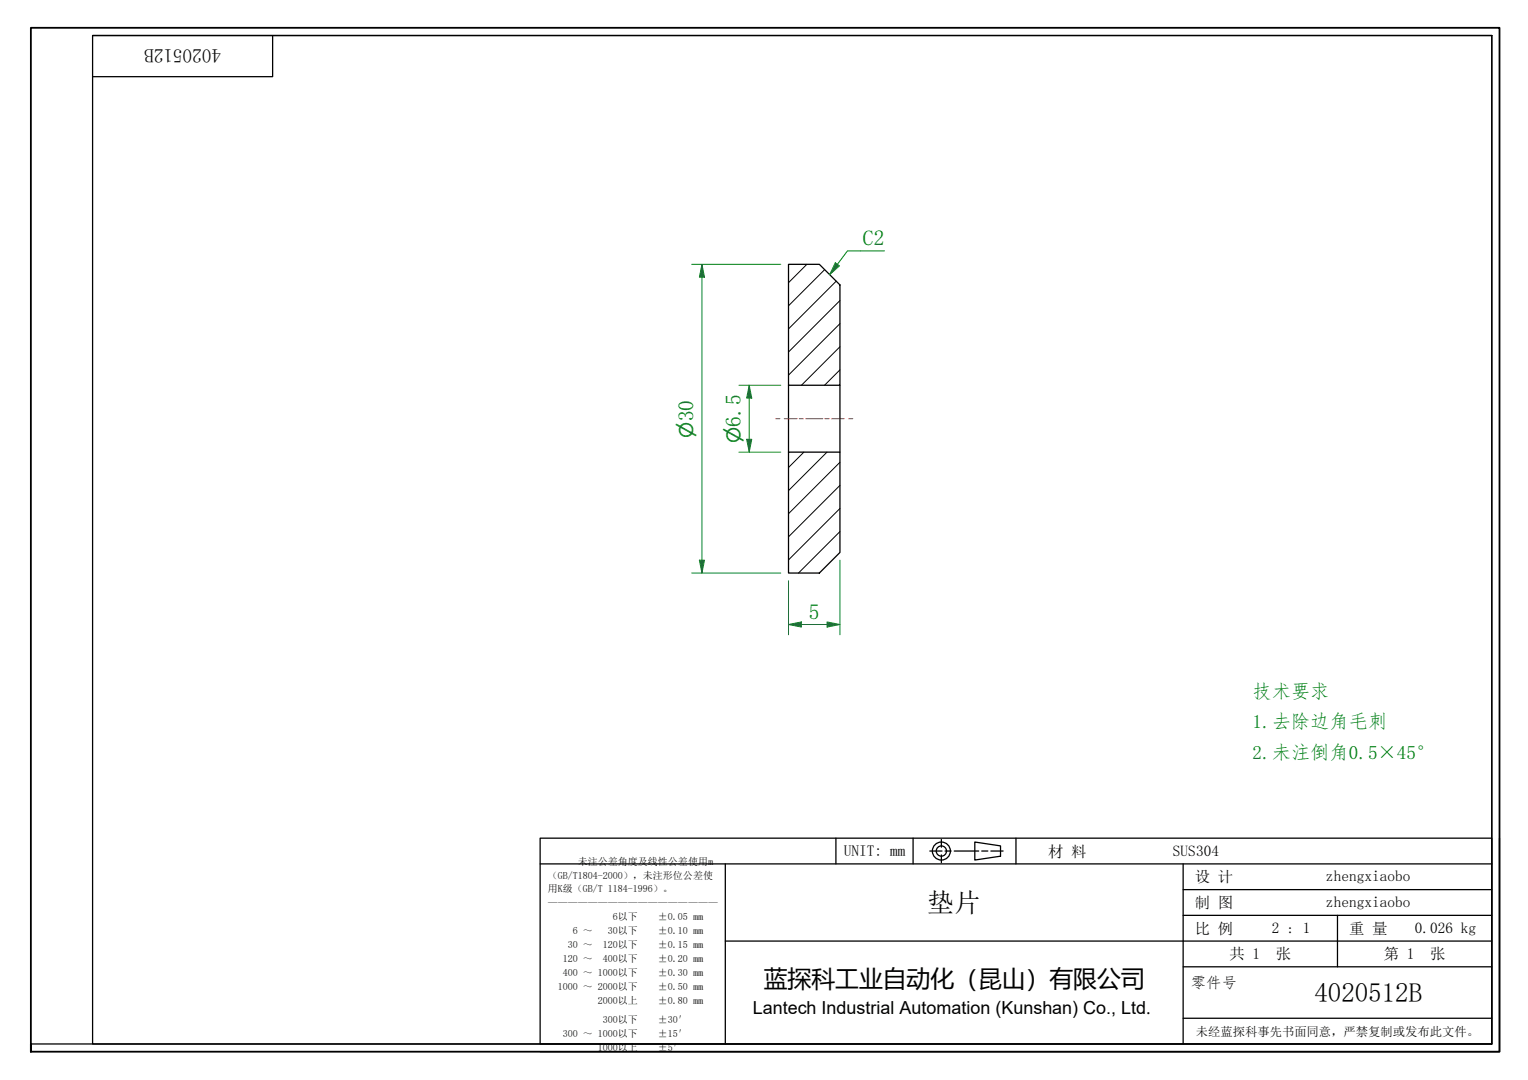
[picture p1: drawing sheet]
<svg xmlns="http://www.w3.org/2000/svg" width="297mm" height="210mm" viewBox="0 0 297 210" stroke-linecap="round" stroke-linejoin="round" font-family="sans-serif">
<g fill="none" stroke="#000" stroke-width=".19">
<path d="M156.9 51.4l-3.6 3.5M160.3 52.4l-7 7M162.6 54.6l-9.3 9.3M163.3 58.4l-10 10M163.3 71.9l-3 3M163.3 67.4l-7.5 7.5M163.3 62.9l-10 10M156.3 87.9l-3 3M160.8 87.9l-7.5 7.5M163.3 98.8l-10 10M163.3 94.3l-10 10M163.3 89.8l-10 10"/>
<path d="M163.3 103.3l-8.1 8.1"/>
</g>
<path d="M153.3 51.4h6l4 4v19.5h-10zM153.3 74.9v13M163.3 74.9v13M153.3 87.9h10v19.5l-4 4h-6z" fill="none" stroke="#000" stroke-width=".25"/>
<path d="M6 204.4v-1.5v1.5M6 202.9v-197.5h285.5v199h-285.5" fill="none" stroke="#000" stroke-width=".35"/>
<path d="M18 6.9h272v196h-272zM18 6.9h272M53 6.9v8h-35M290 6.9v196h-284" fill="none" stroke="#000" stroke-width=".25"/>
<g fill="none" stroke="#000" stroke-width=".25">
<path d="M105 162.9h185v40h-185zM105 167.9h185M141 167.9v35M162.5 162.9v5M177.5 162.9v5M180.8 165.4h2.3M183 163.2v1.5M183 166.2v1.5M183.7 165.4h1.2M185.5 165.4h4.8M189.5 163.7l5 .7v2l-5 .8zM190.8 165.4h1.2"/>
<path d="M192.6 165.4h2.4M197.5 162.9v5M230 167.9v35M230 177.9h60M230 172.9h60M260 177.9v10M291.5 162.9v41.5h-186.5M141 182.9h149M230 197.9h60M230 187.9h60"/>
<circle cx="183" cy="165.4" r="1.75"/>
<circle cx="183" cy="165.4" r="1"/>
</g>
<path d="M150.8 81.4h.8M152.5 81.4h2.5M155.4 81.4h.8M156.6 81.4h3.3M160.4 81.4h.8M161.6 81.4h2.5M164.9 81.4h.9" fill="none" stroke="#f00" stroke-width=".19"/>
<path d="M145.6 74.9v2.5" fill="none" stroke="#00803f" stroke-width=".19"/>
<path d="M145.6 74.9l.5 2.5h-1z" fill="#00803f"/>
<path d="M145.6 74.9l.5 2.5h-1zM145.6 85.4v2.5" fill="none" stroke="#00803f" stroke-width=".19"/>
<path d="M145.1 85.4h1l-.5 2.5z" fill="#00803f"/>
<path d="M143.6 74.9h8.2M145.6 77.4v8M143.6 87.9h8.2M145.1 85.4h1l-.5 2.5zM136.5 108.9v2.5" fill="none" stroke="#00803f" stroke-width=".19"/>
<path d="M136 108.9h1l-.5 2.5z" fill="#00803f"/>
<path d="M136.5 51.4v2.5M136 108.9h1l-.5 2.5z" fill="none" stroke="#00803f" stroke-width=".19"/>
<path d="M136.5 51.4l.5 2.5h-1z" fill="#00803f"/>
<path d="M134.5 51.4h17.3M136.5 51.4l.5 2.5h-1zM136.5 53.9v55M134.5 111.4h17.3M153.3 121.4h2.5" fill="none" stroke="#00803f" stroke-width=".19"/>
<path d="M153.3 121.4l2.5-.5v1z" fill="#00803f"/>
<path d="M153.3 121.4l2.5-.5v1zM160.8 121.4h2.5" fill="none" stroke="#00803f" stroke-width=".19"/>
<path d="M160.8 120.9l2.5 .5-2.5 .5z" fill="#00803f"/>
<path d="M153.3 112.9v10.5M163.3 108.9v14.5M155.8 121.4h5M160.8 120.9l2.5 .5-2.5 .5z" fill="none" stroke="#00803f" stroke-width=".19"/>
<path d="M162.8 51.4l-1.5 2" fill="none" stroke="#008000" stroke-width=".19"/>
<path d="M162.4 51.1l.8 .6-1.9 1.7z" fill="#008000"/>
<path d="M162.4 51.1l.8 .6-1.9 1.7zM171.9 48.8h-7.2l-1.9 2.6" fill="none" stroke="#008000" stroke-width=".19"/>
<g font-size="5.2">
<text x="180.3" y="177.3">垫片</text>
<text x="255.5" y="194.7">4020512B</text>
</g>
<text font-size="4.6" x="148.5" y="191.9">蓝探科工业自动化（昆山）有限公司</text>
<g font-size="4.2" fill="#008000">
<text x="167.7" y="47.6">C2</text>
<text x="134.8" y="81.9" transform="rotate(-90 134.8 81.9)">30</text>
<text x="143.9" y="83" transform="rotate(-90 143.9 83)">6.5</text>
<text x="157.2" y="120.3">5</text>
</g>
<text font-size="3.7" x="43" y="9.6" transform="rotate(180 43 9.6)">4020512B</text>
<g font-size="3.7" fill="#008000">
<text x="134.8" y="85" transform="rotate(-90 134.8 85)">⌀</text>
<text x="143.9" y="86.1" transform="rotate(-90 143.9 86.1)">⌀</text>
<text x="243.5" y="135.6">技术要求</text>
<text x="243.5" y="141.6">1.去除边角毛刺</text>
<text x="243.5" y="147.6">2.未注倒角0.5×45°</text>
</g>
<text font-size="3.5" x="146.3" y="197.1">Lantech Industrial Automation (Kunshan) Co., Ltd.</text>
<g font-size="3">
<text x="164" y="166.4">UNIT: mm</text>
<text x="203.8" y="166.5">材 料</text>
<text x="228" y="166.4">SUS304</text>
<text x="232.3" y="171.5">设 计</text>
<text x="257.8" y="171.2">zhengxiaobo</text>
<text x="232.3" y="176.5">制 图</text>
<text x="257.8" y="176.2">zhengxiaobo</text>
<text x="232.3" y="181.5">比 例</text>
<text x="247.3" y="181.4">2 : 1</text>
<text x="262.3" y="181.5">重 量</text>
<text x="275" y="181.2">0.026 kg</text>
<text x="231.5" y="192">零件号</text>
<text x="239" y="186.5">共 1</text>
<text x="248" y="186.5">张</text>
<text x="269" y="186.5">第 1</text>
<text x="278" y="186.5">张</text>
</g>
<text font-size="2.4" x="232.5" y="201.3">未经蓝探科事先书面同意，严禁复制或发布此文件。</text>
<g font-size="1.9">
<text x="106.5" y="170.8">（GB/T1804-2000），未注形位公差使</text>
<text x="106.5" y="173.5">用K级（GB/T 1184-1996）。</text>
<text x="112.3" y="168.1">未注公差角度及线性公差使用m</text>
<text x="106.5" y="176.2">—————————————————</text>
<text x="119.1" y="178.9">6以下</text>
<text x="127.9" y="178.9">±0.05 mm</text>
<text x="110.4" y="184.3">30 ～</text>
<text x="111.4" y="181.6">6 ～</text>
<text x="117.2" y="184.3">120以下</text>
<text x="118.2" y="181.6">30以下</text>
<text x="127.9" y="181.6">±0.10 mm</text>
<text x="127.9" y="184.3">±0.15 mm</text>
<text x="109.4" y="187">120 ～</text>
<text x="109.4" y="189.7">400 ～ 1000以下</text>
<text x="117.2" y="187">400以下</text>
<text x="127.9" y="187">±0.20 mm</text>
<text x="127.9" y="189.7">±0.30 mm</text>
<text x="108.4" y="192.4">1000 ～ 2000以下</text>
<text x="116.2" y="195">2000以上</text>
<text x="127.9" y="192.4">±0.50 mm</text>
<text x="127.9" y="195">±0.80 mm</text>
<text x="109.4" y="201.5">300 ～ 1000以下</text>
<text x="117.2" y="198.8">300以下</text>
<text x="127.9" y="198.8">±30′</text>
<text x="127.9" y="201.5">±15′</text>
<text x="116.2" y="204.2">1000以上</text>
<text x="127.9" y="204.2">±5′</text>
</g>
</svg>
